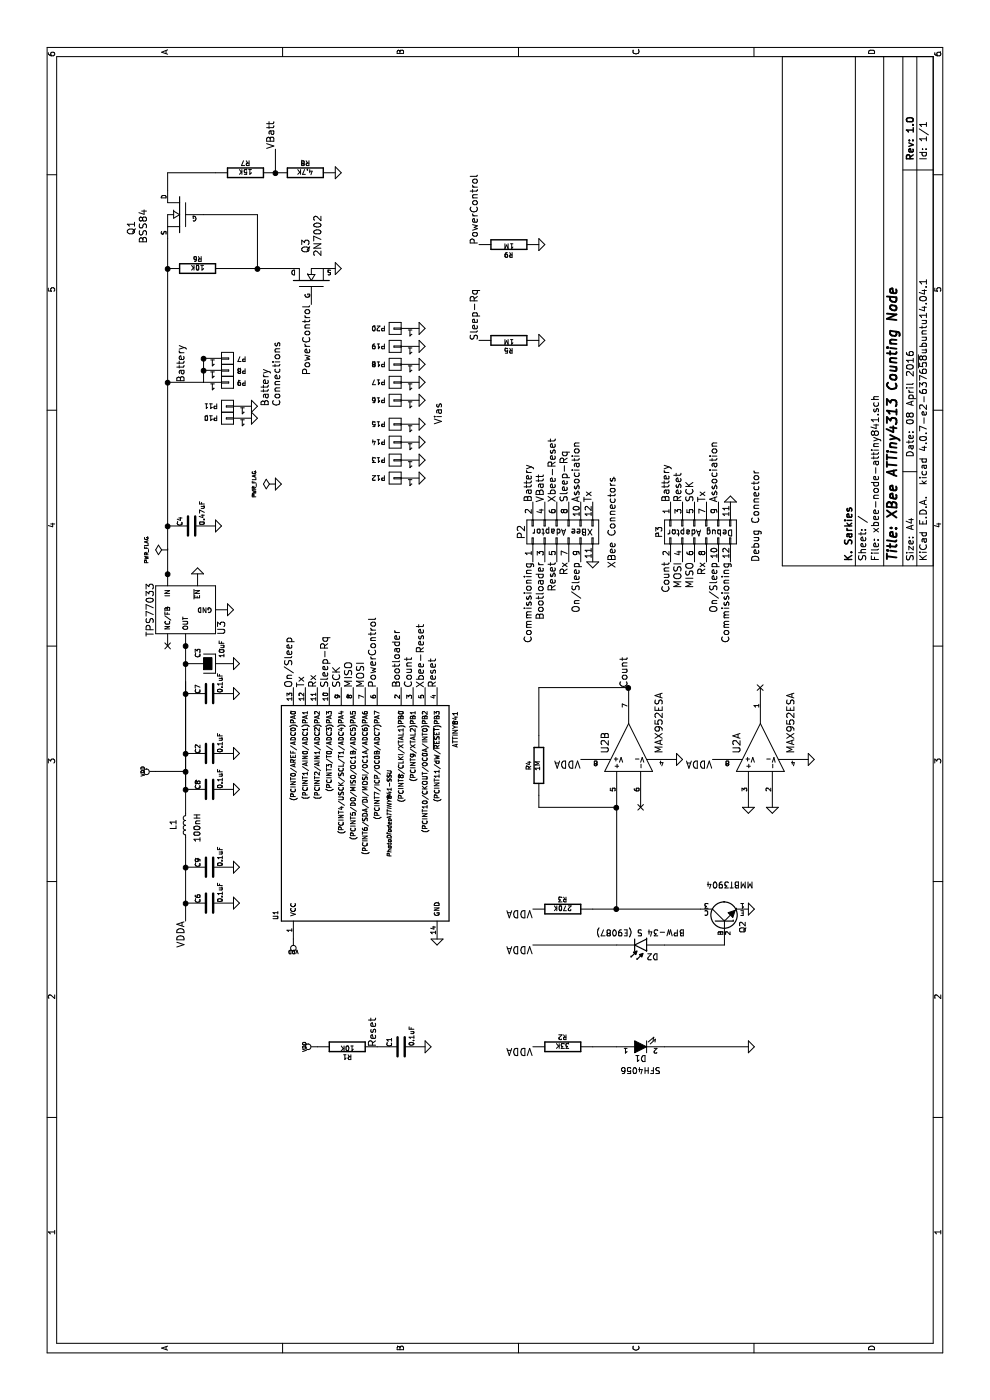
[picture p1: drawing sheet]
EESchema Schematic File Version 2
LIBS:xbee-node-attiny841-rescue
LIBS:power
LIBS:device
LIBS:transistors
LIBS:conn
LIBS:linear
LIBS:regul
LIBS:74xx
LIBS:cmos4000
LIBS:adc-dac
LIBS:memory
LIBS:xilinx
LIBS:microcontrollers
LIBS:dsp
LIBS:microchip
LIBS:analog_switches
LIBS:motorola
LIBS:texas
LIBS:intel
LIBS:audio
LIBS:interface
LIBS:digital-audio
LIBS:philips
LIBS:display
LIBS:cypress
LIBS:siliconi
LIBS:opto
LIBS:atmel
LIBS:contrib
LIBS:valves
LIBS:DataStorage
LIBS:RF_OEM_Parts
LIBS:KB1LQC
LIBS:MiscellaneousDevices
LIBS:TransistorParts
LIBS:Sensors
LIBS:xbee-node-attiny841-cache
EELAYER 25 0
EELAYER END
$Descr A4 11693 8268
encoding utf-8
Sheet 1 1
Title "XBee ATTiny4313 Counting Node"
Date "08 April 2016"
Rev "1.0"
Comp "K. Sarkies"
Comment1 ""
Comment2 ""
Comment3 ""
Comment4 ""
$EndDescr
$Comp
L MOSFET_N-RESCUE-xbee-node-attiny841 Q3
U 1 1
P 9350 2600
F 0 "Q3" H 9700 2650 60  0000 R CNN
F 1 "2N7002" H 9900 2550 60  0000 R CNN
F 2 "PhotoDiode:SOT23GDS" H 9350 2600 60  0001 C CNN
F 3 "" H 9350 2600 60  0000 C CNN
	1    9350 2600
	1    0    0    -1  
$EndComp
$Comp
L R-RESCUE-xbee-node-attiny841 R7
U 1 1
P 10250 2050
F 0 "R7" V 10330 2050 40  0000 C CNN
F 1 "15K" V 10257 2051 40  0000 C CNN
F 2 "PhotoDiode:SM0603_Resistor" V 10180 2050 30  0001 C CNN
F 3 "" H 10250 2050 30  0000 C CNN
	1    10250 2050
	1    0    0    -1  
$EndComp
$Comp
L R-RESCUE-xbee-node-attiny841 R8
U 1 1
P 10250 2550
F 0 "R8" V 10330 2550 40  0000 C CNN
F 1 "4.7K" V 10257 2551 40  0000 C CNN
F 2 "PhotoDiode:SM0603_Resistor" V 10180 2550 30  0001 C CNN
F 3 "" H 10250 2550 30  0000 C CNN
	1    10250 2550
	1    0    0    -1  
$EndComp
$Comp
L R-RESCUE-xbee-node-attiny841 R1
U 1 1
P 2950 2900
F 0 "R1" V 3030 2900 40  0000 C CNN
F 1 "10K" V 2957 2901 40  0000 C CNN
F 2 "PhotoDiode:SM0603_Resistor" V 2880 2900 30  0001 C CNN
F 3 "" H 2950 2900 30  0000 C CNN
	1    2950 2900
	-1   0    0    1   
$EndComp
$Comp
L CP-RESCUE-xbee-node-attiny841 C3
U 1 1
P 6150 1750
F 0 "C3" H 6200 1850 40  0000 L CNN
F 1 "10uF" H 6200 1650 40  0000 L CNN
F 2 "PhotoDiode:SM1206POL" H 6250 1600 30  0001 C CNN
F 3 "" H 6150 1750 300 0000 C CNN
	1    6150 1750
	1    0    0    -1  
$EndComp
$Comp
L GND-RESCUE-xbee-node-attiny841 #PWR01
U 1 1
P 3850 3650
F 0 "#PWR01" H 3850 3650 30  0001 C CNN
F 1 "GND" H 3850 3580 30  0001 C CNN
F 2 "" H 3850 3650 60  0000 C CNN
F 3 "" H 3850 3650 60  0000 C CNN
	1    3850 3650
	0    1    1    0   
$EndComp
$Comp
L VDD #PWR02
U 1 1
P 3850 2450
F 0 "#PWR02" H 3850 2550 30  0001 C CNN
F 1 "VDD" H 3850 2560 30  0000 C CNN
F 2 "" H 3850 2450 60  0000 C CNN
F 3 "" H 3850 2450 60  0000 C CNN
	1    3850 2450
	0    -1   -1   0   
$EndComp
$Comp
L C-RESCUE-xbee-node-attiny841 C2
U 1 1
P 5400 1750
F 0 "C2" H 5400 1850 40  0000 L CNN
F 1 "0.1uF" H 5406 1665 40  0000 L CNN
F 2 "PhotoDiode:SM0603_Capa" H 5438 1600 30  0001 C CNN
F 3 "" H 5400 1750 60  0000 C CNN
	1    5400 1750
	1    0    0    -1  
$EndComp
$Comp
L GND-RESCUE-xbee-node-attiny841 #PWR03
U 1 1
P 5400 1950
F 0 "#PWR03" H 5400 1950 30  0001 C CNN
F 1 "GND" H 5400 1880 30  0001 C CNN
F 2 "" H 5400 1950 60  0000 C CNN
F 3 "" H 5400 1950 60  0000 C CNN
	1    5400 1950
	1    0    0    -1  
$EndComp
$Comp
L GND-RESCUE-xbee-node-attiny841 #PWR04
U 1 1
P 6150 1950
F 0 "#PWR04" H 6150 1950 30  0001 C CNN
F 1 "GND" H 6150 1880 30  0001 C CNN
F 2 "" H 6150 1950 60  0000 C CNN
F 3 "" H 6150 1950 60  0000 C CNN
	1    6150 1950
	1    0    0    -1  
$EndComp
$Comp
L GND-RESCUE-xbee-node-attiny841 #PWR05
U 1 1
P 2950 3550
F 0 "#PWR05" H 2950 3550 30  0001 C CNN
F 1 "GND" H 2950 3480 30  0001 C CNN
F 2 "" H 2950 3550 60  0000 C CNN
F 3 "" H 2950 3550 60  0000 C CNN
	1    2950 3550
	1    0    0    -1  
$EndComp
$Comp
L VDD #PWR06
U 1 1
P 2950 2650
F 0 "#PWR06" H 2950 2750 30  0001 C CNN
F 1 "VDD" H 2950 2760 30  0000 C CNN
F 2 "" H 2950 2650 60  0000 C CNN
F 3 "" H 2950 2650 60  0000 C CNN
	1    2950 2650
	-1   0    0    -1  
$EndComp
$Comp
L GND-RESCUE-xbee-node-attiny841 #PWR07
U 1 1
P 9450 2800
F 0 "#PWR07" H 9450 2800 30  0001 C CNN
F 1 "GND" H 9450 2730 30  0001 C CNN
F 2 "" H 9450 2800 60  0000 C CNN
F 3 "" H 9450 2800 60  0000 C CNN
	1    9450 2800
	1    0    0    -1  
$EndComp
$Comp
L TPS77033 U3
U 1 1
P 6600 1450
F 0 "U3" H 6750 1054 60  0000 C CNN
F 1 "TPS77033" H 6600 1650 60  0000 C CNN
F 2 "PhotoDiode:SOT23-5" H 6600 1450 60  0001 C CNN
F 3 "" H 6600 1450 60  0000 C CNN
	1    6600 1450
	-1   0    0    -1  
$EndComp
$Comp
L VDD #PWR08
U 1 1
P 5250 1300
F 0 "#PWR08" H 5250 1400 30  0001 C CNN
F 1 "VDD" H 5250 1410 30  0000 C CNN
F 2 "" H 5250 1300 60  0000 C CNN
F 3 "" H 5250 1300 60  0000 C CNN
	1    5250 1300
	1    0    0    -1  
$EndComp
$Comp
L GND-RESCUE-xbee-node-attiny841 #PWR09
U 1 1
P 6600 1900
F 0 "#PWR09" H 6600 1900 30  0001 C CNN
F 1 "GND" H 6600 1830 30  0001 C CNN
F 2 "" H 6600 1900 60  0000 C CNN
F 3 "" H 6600 1900 60  0000 C CNN
	1    6600 1900
	1    0    0    -1  
$EndComp
$Comp
L GND-RESCUE-xbee-node-attiny841 #PWR010
U 1 1
P 6900 1650
F 0 "#PWR010" H 6900 1650 30  0001 C CNN
F 1 "GND" H 6900 1580 30  0001 C CNN
F 2 "" H 6900 1650 60  0000 C CNN
F 3 "" H 6900 1650 60  0000 C CNN
	1    6900 1650
	0    -1   -1   0   
$EndComp
$Comp
L LM358-RESCUE-xbee-node-attiny841 U2
U 2 1
P 5450 5250
F 0 "U2" H 5400 5450 60  0000 L CNN
F 1 "MAX952ESA" H 5400 5000 60  0000 L CNN
F 2 "PhotoDiode:SO8N" H 5450 5250 60  0001 C CNN
F 3 "" H 5450 5250 60  0000 C CNN
	2    5450 5250
	1    0    0    -1  
$EndComp
$Comp
L GND-RESCUE-xbee-node-attiny841 #PWR011
U 1 1
P 5350 5650
F 0 "#PWR011" H 5350 5650 30  0001 C CNN
F 1 "GND" H 5350 5580 30  0001 C CNN
F 2 "" H 5350 5650 60  0000 C CNN
F 3 "" H 5350 5650 60  0000 C CNN
	1    5350 5650
	1    0    0    -1  
$EndComp
$Comp
L R-RESCUE-xbee-node-attiny841 R4
U 1 1
P 5300 4500
F 0 "R4" V 5380 4500 40  0000 C CNN
F 1 "1M" V 5307 4501 40  0000 C CNN
F 2 "PhotoDiode:SM0603_Resistor" V 5230 4500 30  0001 C CNN
F 3 "" H 5300 4500 30  0000 C CNN
	1    5300 4500
	0    -1   -1   0   
$EndComp
$Comp
L NPN-RESCUE-xbee-node-attiny841 Q2
U 1 1
P 4000 6050
F 0 "Q2" H 4000 5900 50  0000 R CNN
F 1 "MMBT3904" V 4300 6200 50  0000 R CNN
F 2 "PhotoDiode:SOT23EBC" H 4000 6050 60  0001 C CNN
F 3 "" H 4000 6050 60  0000 C CNN
	1    4000 6050
	1    0    0    -1  
$EndComp
$Comp
L R-RESCUE-xbee-node-attiny841 R3
U 1 1
P 4100 4700
F 0 "R3" V 4180 4700 40  0000 C CNN
F 1 "270K" V 4107 4701 40  0000 C CNN
F 2 "PhotoDiode:SM0603_Resistor" V 4030 4700 30  0001 C CNN
F 3 "" H 4100 4700 30  0000 C CNN
	1    4100 4700
	1    0    0    -1  
$EndComp
$Comp
L GND-RESCUE-xbee-node-attiny841 #PWR012
U 1 1
P 4100 6250
F 0 "#PWR012" H 4100 6250 30  0001 C CNN
F 1 "GND" H 4100 6180 30  0001 C CNN
F 2 "" H 4100 6250 60  0000 C CNN
F 3 "" H 4100 6250 60  0000 C CNN
	1    4100 6250
	1    0    0    -1  
$EndComp
$Comp
L C-RESCUE-xbee-node-attiny841 C4
U 1 1
P 7300 1600
F 0 "C4" H 7300 1700 40  0000 L CNN
F 1 "0.47uF" H 7306 1515 40  0000 L CNN
F 2 "PhotoDiode:SM0603_Capa" H 7338 1450 30  0001 C CNN
F 3 "" H 7300 1600 60  0000 C CNN
	1    7300 1600
	1    0    0    -1  
$EndComp
$Comp
L GND-RESCUE-xbee-node-attiny841 #PWR013
U 1 1
P 7300 1800
F 0 "#PWR013" H 7300 1800 30  0001 C CNN
F 1 "GND" H 7300 1730 30  0001 C CNN
F 2 "" H 7300 1800 60  0000 C CNN
F 3 "" H 7300 1800 60  0000 C CNN
	1    7300 1800
	1    0    0    -1  
$EndComp
$Comp
L GND-RESCUE-xbee-node-attiny841 #PWR014
U 1 1
P 2950 6250
F 0 "#PWR014" H 2950 6250 30  0001 C CNN
F 1 "GND" H 2950 6180 30  0001 C CNN
F 2 "" H 2950 6250 60  0000 C CNN
F 3 "" H 2950 6250 60  0000 C CNN
	1    2950 6250
	1    0    0    -1  
$EndComp
$Comp
L LED-RESCUE-xbee-node-attiny841 D1
U 1 1
P 2950 5350
F 0 "D1" H 2950 5450 50  0000 C CNN
F 1 "SFH4056" H 2950 5550 50  0000 C CNN
F 2 "PhotoDiode:LED-Mount" H 2950 5350 60  0001 C CNN
F 3 "" H 2950 5350 60  0000 C CNN
	1    2950 5350
	0    -1   1    0   
$EndComp
$Comp
L R-RESCUE-xbee-node-attiny841 R2
U 1 1
P 2950 4700
F 0 "R2" V 3030 4700 40  0000 C CNN
F 1 "33K" V 2957 4701 40  0000 C CNN
F 2 "PhotoDiode:SM0603_Resistor" V 2880 4700 30  0001 C CNN
F 3 "" H 2950 4700 30  0000 C CNN
	1    2950 4700
	1    0    0    -1  
$EndComp
Text Label 7000 4850 2    60   ~ 0
On/Sleep
Text Label 5950 2450 0    60   ~ 0
On/Sleep
Text Label 5950 3550 0    60   ~ 0
Xbee-Reset
Text Label 5950 2750 0    60   ~ 0
Sleep-Rq
Text Label 5950 3350 0    60   ~ 0
Bootloader
Text Label 7500 4950 0    60   ~ 0
Tx
Text Label 7000 4750 2    60   ~ 0
Rx
Text Label 5950 2650 0    60   ~ 0
Rx
Text Label 5950 2550 0    60   ~ 0
Tx
$Comp
L CONN_02X06 P2
U 1 1
P 7250 4700
F 0 "P2" H 7250 5050 60  0000 C CNN
F 1 "XBee Adaptor" V 7250 4700 50  0000 C CNN
F 2 "PhotoDiode:pin_header_2mm_2x6" H 7250 4700 60  0001 C CNN
F 3 "" H 7250 4700 60  0000 C CNN
	1    7250 4700
	1    0    0    -1  
$EndComp
Text Label 10450 2300 0    60   ~ 0
VBatt
Text Label 7500 4550 0    60   ~ 0
VBatt
Text Label 2950 3150 0    60   ~ 0
Reset
Text Label 7000 4650 2    60   ~ 0
Reset
$Comp
L C-RESCUE-xbee-node-attiny841 C1
U 1 1
P 2950 3350
F 0 "C1" H 2950 3450 40  0000 L CNN
F 1 "0.1uF" H 2956 3265 40  0000 L CNN
F 2 "PhotoDiode:SM0603_Capa" H 2988 3200 30  0001 C CNN
F 3 "" H 2950 3350 60  0000 C CNN
	1    2950 3350
	1    0    0    -1  
$EndComp
$Comp
L GND-RESCUE-xbee-node-attiny841 #PWR015
U 1 1
P 7500 6100
F 0 "#PWR015" H 7500 6100 30  0001 C CNN
F 1 "GND" H 7500 6030 30  0001 C CNN
F 2 "" H 7500 6100 60  0000 C CNN
F 3 "" H 7500 6100 60  0000 C CNN
	1    7500 6100
	0    -1   -1   0   
$EndComp
NoConn ~ 6300 1400
NoConn ~ 4950 5350
$Comp
L PWR_FLAG #FLG016
U 1 1
P 7100 1400
F 0 "#FLG016" H 7100 1495 30  0001 C CNN
F 1 "PWR_FLAG" H 7100 1580 30  0000 C CNN
F 2 "" H 7100 1400 60  0000 C CNN
F 3 "" H 7100 1400 60  0000 C CNN
	1    7100 1400
	1    0    0    -1  
$EndComp
$Comp
L LM358-RESCUE-xbee-node-attiny841 U2
U 1 1
P 5450 6350
F 0 "U2" H 5400 6550 60  0000 L CNN
F 1 "MAX952ESA" H 5400 6100 60  0000 L CNN
F 2 "PhotoDiode:SO8N" H 5450 6350 60  0001 C CNN
F 3 "" H 5450 6350 60  0000 C CNN
	1    5450 6350
	1    0    0    -1  
$EndComp
$Comp
L GND-RESCUE-xbee-node-attiny841 #PWR017
U 1 1
P 5350 6750
F 0 "#PWR017" H 5350 6750 30  0001 C CNN
F 1 "GND" H 5350 6680 30  0001 C CNN
F 2 "" H 5350 6750 60  0000 C CNN
F 3 "" H 5350 6750 60  0000 C CNN
	1    5350 6750
	1    0    0    -1  
$EndComp
$Comp
L GND-RESCUE-xbee-node-attiny841 #PWR018
U 1 1
P 4950 6450
F 0 "#PWR018" H 4950 6450 30  0001 C CNN
F 1 "GND" H 4950 6380 30  0001 C CNN
F 2 "" H 4950 6450 60  0000 C CNN
F 3 "" H 4950 6450 60  0000 C CNN
	1    4950 6450
	0    1    1    0   
$EndComp
NoConn ~ 5950 6350
$Comp
L GND-RESCUE-xbee-node-attiny841 #PWR019
U 1 1
P 4950 6250
F 0 "#PWR019" H 4950 6250 30  0001 C CNN
F 1 "GND" H 4950 6180 30  0001 C CNN
F 2 "" H 4950 6250 60  0000 C CNN
F 3 "" H 4950 6250 60  0000 C CNN
	1    4950 6250
	0    1    1    0   
$EndComp
$Comp
L ATTINY84-S U1
U 1 1
P 4900 3050
F 0 "U1" H 4050 3800 40  0000 C CNN
F 1 "ATTINY841" H 5600 2300 40  0000 C CNN
F 2 "PhotoDiode:ATTINY841-SSU" H 4900 2850 35  0000 C CIN
F 3 "" H 4900 3050 60  0000 C CNN
	1    4900 3050
	1    0    0    -1  
$EndComp
Text Label 5950 3650 0    60   ~ 0
Reset
$Comp
L GND-RESCUE-xbee-node-attiny841 #PWR020
U 1 1
P 7000 4950
F 0 "#PWR020" H 7000 4950 30  0001 C CNN
F 1 "GND" H 7000 4880 30  0001 C CNN
F 2 "" H 7000 4950 60  0000 C CNN
F 3 "" H 7000 4950 60  0000 C CNN
	1    7000 4950
	0    1    -1   0   
$EndComp
$Comp
L GND-RESCUE-xbee-node-attiny841 #PWR021
U 1 1
P 7650 2300
F 0 "#PWR021" H 7650 2300 30  0001 C CNN
F 1 "GND" H 7650 2230 30  0001 C CNN
F 2 "" H 7650 2300 60  0000 C CNN
F 3 "" H 7650 2300 60  0000 C CNN
	1    7650 2300
	1    0    0    -1  
$EndComp
$Comp
L PWR_FLAG #FLG022
U 1 1
P 7650 2300
F 0 "#FLG022" H 7650 2395 30  0001 C CNN
F 1 "PWR_FLAG" H 7650 2480 30  0000 C CNN
F 2 "" H 7650 2300 60  0000 C CNN
F 3 "" H 7650 2300 60  0000 C CNN
	1    7650 2300
	-1   0    0    -1  
$EndComp
Text Label 5950 2850 0    60   ~ 0
SCK
Text Label 5950 2950 0    60   ~ 0
MISO
Text Label 5950 3050 0    60   ~ 0
MOSI
Text Label 7500 5800 0    60   ~ 0
SCK
Text Label 7000 5800 2    60   ~ 0
MISO
Text Label 7000 5700 2    60   ~ 0
MOSI
$Comp
L C-RESCUE-xbee-node-attiny841 C6
U 1 1
P 4150 1750
F 0 "C6" H 4150 1850 40  0000 L CNN
F 1 "0.1uF" H 4156 1665 40  0000 L CNN
F 2 "PhotoDiode:SM0603_Capa" H 4188 1600 30  0001 C CNN
F 3 "" H 4150 1750 60  0000 C CNN
	1    4150 1750
	1    0    0    -1  
$EndComp
$Comp
L GND-RESCUE-xbee-node-attiny841 #PWR023
U 1 1
P 4150 1950
F 0 "#PWR023" H 4150 1950 30  0001 C CNN
F 1 "GND" H 4150 1880 30  0001 C CNN
F 2 "" H 4150 1950 60  0000 C CNN
F 3 "" H 4150 1950 60  0000 C CNN
	1    4150 1950
	1    0    0    -1  
$EndComp
$Comp
L C-RESCUE-xbee-node-attiny841 C7
U 1 1
P 5900 1750
F 0 "C7" H 5900 1850 40  0000 L CNN
F 1 "0.1uF" H 5906 1665 40  0000 L CNN
F 2 "PhotoDiode:SM0603_Capa" H 5938 1600 30  0001 C CNN
F 3 "" H 5900 1750 60  0000 C CNN
	1    5900 1750
	1    0    0    -1  
$EndComp
$Comp
L GND-RESCUE-xbee-node-attiny841 #PWR024
U 1 1
P 5900 1950
F 0 "#PWR024" H 5900 1950 30  0001 C CNN
F 1 "GND" H 5900 1880 30  0001 C CNN
F 2 "" H 5900 1950 60  0000 C CNN
F 3 "" H 5900 1950 60  0000 C CNN
	1    5900 1950
	1    0    0    -1  
$EndComp
Text Label 7500 5700 0    60   ~ 0
Reset
Text Label 7000 5900 2    60   ~ 0
Rx
Text Label 7500 5900 0    60   ~ 0
Tx
Text Label 5950 3450 0    60   ~ 0
Count
Text Label 5950 5250 0    60   ~ 0
Count
Text Label 7000 5600 2    60   ~ 0
Count
Text Label 7500 4650 0    60   ~ 0
Xbee-Reset
Text Label 7500 4750 0    60   ~ 0
Sleep-Rq
Text Label 7000 4550 2    60   ~ 0
Bootloader
Text Label 7000 6000 2    60   ~ 0
On/Sleep
$Comp
L CONN_01X01 P7
U 1 1
P 8700 1900
F 0 "P7" H 8780 1900 40  0000 L CNN
F 1 "CONN_1" H 8700 1955 30  0001 C CNN
F 2 "PhotoDiode:SIL-1" H 8700 1900 60  0001 C CNN
F 3 "" H 8700 1900 60  0000 C CNN
	1    8700 1900
	0    1    1    0   
$EndComp
$Comp
L CONN_01X01 P8
U 1 1
P 8600 1900
F 0 "P8" H 8680 1900 40  0000 L CNN
F 1 "CONN_1" H 8600 1955 30  0001 C CNN
F 2 "PhotoDiode:SIL-1" H 8600 1900 60  0001 C CNN
F 3 "" H 8600 1900 60  0000 C CNN
	1    8600 1900
	0    1    1    0   
$EndComp
$Comp
L CONN_01X01 P9
U 1 1
P 8500 1900
F 0 "P9" H 8580 1900 40  0000 L CNN
F 1 "CONN_1" H 8500 1955 30  0001 C CNN
F 2 "PhotoDiode:SIL-1" H 8500 1900 60  0001 C CNN
F 3 "" H 8500 1900 60  0000 C CNN
	1    8500 1900
	0    1    1    0   
$EndComp
$Comp
L CONN_01X01 P10
U 1 1
P 8200 1900
F 0 "P10" H 8280 1900 40  0000 L CNN
F 1 "CONN_1" H 8200 1955 30  0001 C CNN
F 2 "PhotoDiode:SIL-1" H 8200 1900 60  0001 C CNN
F 3 "" H 8200 1900 60  0000 C CNN
	1    8200 1900
	0    -1   -1   0   
$EndComp
$Comp
L CONN_01X01 P11
U 1 1
P 8300 1900
F 0 "P11" H 8380 1900 40  0000 L CNN
F 1 "CONN_1" H 8300 1955 30  0001 C CNN
F 2 "PhotoDiode:SIL-1" H 8300 1900 60  0001 C CNN
F 3 "" H 8300 1900 60  0000 C CNN
	1    8300 1900
	0    -1   -1   0   
$EndComp
$Comp
L GND-RESCUE-xbee-node-attiny841 #PWR025
U 1 1
P 8200 2100
F 0 "#PWR025" H 8200 2100 30  0001 C CNN
F 1 "GND" H 8200 2030 30  0001 C CNN
F 2 "" H 8200 2100 60  0000 C CNN
F 3 "" H 8200 2100 60  0000 C CNN
	1    8200 2100
	1    0    0    -1  
$EndComp
$Comp
L GND-RESCUE-xbee-node-attiny841 #PWR026
U 1 1
P 8300 2100
F 0 "#PWR026" H 8300 2100 30  0001 C CNN
F 1 "GND" H 8300 2030 30  0001 C CNN
F 2 "" H 8300 2100 60  0000 C CNN
F 3 "" H 8300 2100 60  0000 C CNN
	1    8300 2100
	1    0    0    -1  
$EndComp
Text Label 5950 3150 0    60   ~ 0
PowerControl
Text Label 9150 2600 2    60   ~ 0
PowerControl
$Comp
L CONN_01X01 P12
U 1 1
P 7700 3300
F 0 "P12" H 7780 3300 40  0000 L CNN
F 1 "CONN_1" H 7700 3355 30  0001 C CNN
F 2 "PhotoDiode:THROUGHVIA" H 7700 3300 60  0001 C CNN
F 3 "" H 7700 3300 60  0000 C CNN
	1    7700 3300
	0    -1   -1   0   
$EndComp
$Comp
L CONN_01X01 P13
U 1 1
P 7850 3300
F 0 "P13" H 7930 3300 40  0000 L CNN
F 1 "CONN_1" H 7850 3355 30  0001 C CNN
F 2 "PhotoDiode:THROUGHVIA" H 7850 3300 60  0001 C CNN
F 3 "" H 7850 3300 60  0000 C CNN
	1    7850 3300
	0    -1   -1   0   
$EndComp
$Comp
L CONN_01X01 P14
U 1 1
P 8000 3300
F 0 "P14" H 8080 3300 40  0000 L CNN
F 1 "CONN_1" H 8000 3355 30  0001 C CNN
F 2 "PhotoDiode:THROUGHVIA" H 8000 3300 60  0001 C CNN
F 3 "" H 8000 3300 60  0000 C CNN
	1    8000 3300
	0    -1   -1   0   
$EndComp
$Comp
L CONN_01X01 P15
U 1 1
P 8150 3300
F 0 "P15" H 8230 3300 40  0000 L CNN
F 1 "CONN_1" H 8150 3355 30  0001 C CNN
F 2 "PhotoDiode:THROUGHVIA" H 8150 3300 60  0001 C CNN
F 3 "" H 8150 3300 60  0000 C CNN
	1    8150 3300
	0    -1   -1   0   
$EndComp
$Comp
L GND-RESCUE-xbee-node-attiny841 #PWR027
U 1 1
P 7700 3500
F 0 "#PWR027" H 7700 3500 30  0001 C CNN
F 1 "GND" H 7700 3430 30  0001 C CNN
F 2 "" H 7700 3500 60  0000 C CNN
F 3 "" H 7700 3500 60  0000 C CNN
	1    7700 3500
	1    0    0    -1  
$EndComp
$Comp
L GND-RESCUE-xbee-node-attiny841 #PWR028
U 1 1
P 7850 3500
F 0 "#PWR028" H 7850 3500 30  0001 C CNN
F 1 "GND" H 7850 3430 30  0001 C CNN
F 2 "" H 7850 3500 60  0000 C CNN
F 3 "" H 7850 3500 60  0000 C CNN
	1    7850 3500
	1    0    0    -1  
$EndComp
$Comp
L GND-RESCUE-xbee-node-attiny841 #PWR029
U 1 1
P 8000 3500
F 0 "#PWR029" H 8000 3500 30  0001 C CNN
F 1 "GND" H 8000 3430 30  0001 C CNN
F 2 "" H 8000 3500 60  0000 C CNN
F 3 "" H 8000 3500 60  0000 C CNN
	1    8000 3500
	1    0    0    -1  
$EndComp
$Comp
L GND-RESCUE-xbee-node-attiny841 #PWR030
U 1 1
P 8150 3500
F 0 "#PWR030" H 8150 3500 30  0001 C CNN
F 1 "GND" H 8150 3430 30  0001 C CNN
F 2 "" H 8150 3500 60  0000 C CNN
F 3 "" H 8150 3500 60  0000 C CNN
	1    8150 3500
	1    0    0    -1  
$EndComp
$Comp
L CONN_01X01 P16
U 1 1
P 8350 3300
F 0 "P16" H 8430 3300 40  0000 L CNN
F 1 "CONN_1" H 8350 3355 30  0001 C CNN
F 2 "PhotoDiode:THROUGHVIA" H 8350 3300 60  0001 C CNN
F 3 "" H 8350 3300 60  0000 C CNN
	1    8350 3300
	0    -1   -1   0   
$EndComp
$Comp
L CONN_01X01 P17
U 1 1
P 8500 3300
F 0 "P17" H 8580 3300 40  0000 L CNN
F 1 "CONN_1" H 8500 3355 30  0001 C CNN
F 2 "PhotoDiode:THROUGHVIA" H 8500 3300 60  0001 C CNN
F 3 "" H 8500 3300 60  0000 C CNN
	1    8500 3300
	0    -1   -1   0   
$EndComp
$Comp
L GND-RESCUE-xbee-node-attiny841 #PWR031
U 1 1
P 8350 3500
F 0 "#PWR031" H 8350 3500 30  0001 C CNN
F 1 "GND" H 8350 3430 30  0001 C CNN
F 2 "" H 8350 3500 60  0000 C CNN
F 3 "" H 8350 3500 60  0000 C CNN
	1    8350 3500
	1    0    0    -1  
$EndComp
$Comp
L GND-RESCUE-xbee-node-attiny841 #PWR032
U 1 1
P 8500 3500
F 0 "#PWR032" H 8500 3500 30  0001 C CNN
F 1 "GND" H 8500 3430 30  0001 C CNN
F 2 "" H 8500 3500 60  0000 C CNN
F 3 "" H 8500 3500 60  0000 C CNN
	1    8500 3500
	1    0    0    -1  
$EndComp
$Comp
L CONN_01X01 P18
U 1 1
P 8650 3300
F 0 "P18" H 8730 3300 40  0000 L CNN
F 1 "CONN_1" H 8650 3355 30  0001 C CNN
F 2 "PhotoDiode:THROUGHVIA" H 8650 3300 60  0001 C CNN
F 3 "" H 8650 3300 60  0000 C CNN
	1    8650 3300
	0    -1   -1   0   
$EndComp
$Comp
L GND-RESCUE-xbee-node-attiny841 #PWR033
U 1 1
P 8650 3500
F 0 "#PWR033" H 8650 3500 30  0001 C CNN
F 1 "GND" H 8650 3430 30  0001 C CNN
F 2 "" H 8650 3500 60  0000 C CNN
F 3 "" H 8650 3500 60  0000 C CNN
	1    8650 3500
	1    0    0    -1  
$EndComp
Text Label 8500 1550 0    60   ~ 0
Battery
Text Label 7500 5600 0    60   ~ 0
Battery
$Comp
L PHOTODIODE D2
U 1 1
P 3800 5350
F 0 "D2" H 3700 5450 50  0000 C CNN
F 1 "BPW-34 S (E9087)" H 3800 5250 50  0000 C CNN
F 2 "PhotoDiode:BPW34" H 3800 5350 60  0001 C CNN
F 3 "" H 3800 5350 60  0000 C CNN
	1    3800 5350
	0    -1   -1   0   
$EndComp
$Comp
L R-RESCUE-xbee-node-attiny841 R5
U 1 1
P 8850 4250
F 0 "R5" V 8930 4250 40  0000 C CNN
F 1 "1M" V 8857 4251 40  0000 C CNN
F 2 "PhotoDiode:SM0603_Resistor" V 8780 4250 30  0001 C CNN
F 3 "" H 8850 4250 30  0000 C CNN
	1    8850 4250
	-1   0    0    1   
$EndComp
$Comp
L GND-RESCUE-xbee-node-attiny841 #PWR034
U 1 1
P 8850 4500
F 0 "#PWR034" H 8850 4500 30  0001 C CNN
F 1 "GND" H 8850 4430 30  0001 C CNN
F 2 "" H 8850 4500 60  0000 C CNN
F 3 "" H 8850 4500 60  0000 C CNN
	1    8850 4500
	1    0    0    -1  
$EndComp
Text Label 8850 4000 0    60   ~ 0
Sleep-Rq
$Comp
L C-RESCUE-xbee-node-attiny841 C8
U 1 1
P 5100 1750
F 0 "C8" H 5100 1850 40  0000 L CNN
F 1 "0.1uF" H 5106 1665 40  0000 L CNN
F 2 "PhotoDiode:SM0603_Capa" H 5138 1600 30  0001 C CNN
F 3 "" H 5100 1750 60  0000 C CNN
	1    5100 1750
	1    0    0    -1  
$EndComp
$Comp
L GND-RESCUE-xbee-node-attiny841 #PWR035
U 1 1
P 5100 1950
F 0 "#PWR035" H 5100 1950 30  0001 C CNN
F 1 "GND" H 5100 1880 30  0001 C CNN
F 2 "" H 5100 1950 60  0000 C CNN
F 3 "" H 5100 1950 60  0000 C CNN
	1    5100 1950
	1    0    0    -1  
$EndComp
$Comp
L C-RESCUE-xbee-node-attiny841 C9
U 1 1
P 4450 1750
F 0 "C9" H 4450 1850 40  0000 L CNN
F 1 "0.1uF" H 4456 1665 40  0000 L CNN
F 2 "PhotoDiode:SM0603_Capa" H 4488 1600 30  0001 C CNN
F 3 "" H 4450 1750 60  0000 C CNN
	1    4450 1750
	1    0    0    -1  
$EndComp
$Comp
L GND-RESCUE-xbee-node-attiny841 #PWR036
U 1 1
P 4450 1950
F 0 "#PWR036" H 4450 1950 30  0001 C CNN
F 1 "GND" H 4450 1880 30  0001 C CNN
F 2 "" H 4450 1950 60  0000 C CNN
F 3 "" H 4450 1950 60  0000 C CNN
	1    4450 1950
	1    0    0    -1  
$EndComp
Text Label 4000 1550 2    60   ~ 0
VDDA
Text Label 5350 4850 1    60   ~ 0
VDDA
Text Label 5350 5950 1    60   ~ 0
VDDA
Text Label 3800 4450 1    60   ~ 0
VDDA
Text Label 2950 4450 1    60   ~ 0
VDDA
Text Label 4100 4450 1    60   ~ 0
VDDA
Text Label 7500 4450 0    60   ~ 0
Battery
Text Notes 8300 2350 0    60   ~ 0
Battery\nConnections
Text Notes 8150 3700 0    60   ~ 0
Vias
Text Notes 6950 5150 0    60   ~ 0
XBee Connectors
Text Notes 7000 6350 0    60   ~ 0
Debug Connector
Text Label 7000 4450 2    60   ~ 0
Commissioning
Text Label 7500 4850 0    60   ~ 0
Association
$Comp
L CONN_02X06 P3
U 1 1
P 7250 5850
F 0 "P3" H 7250 6200 50  0000 C CNN
F 1 "Debug Adaptor" V 7250 5850 50  0000 C CNN
F 2 "PhotoDiode:pin_smd_header_2mm_2x6" H 7250 4650 50  0001 C CNN
F 3 "" H 7250 4650 50  0000 C CNN
	1    7250 5850
	-1   0    0    -1  
$EndComp
Text Label 7500 6000 0    60   ~ 0
Association
Text Label 7000 6100 2    60   ~ 0
Commissioning
$Comp
L CONN_01X01 P19
U 1 1
P 8800 3300
F 0 "P19" H 8880 3300 40  0000 L CNN
F 1 "CONN_1" H 8800 3355 30  0001 C CNN
F 2 "PhotoDiode:THROUGHVIA" H 8800 3300 60  0001 C CNN
F 3 "" H 8800 3300 60  0000 C CNN
	1    8800 3300
	0    -1   -1   0   
$EndComp
$Comp
L GND-RESCUE-xbee-node-attiny841 #PWR037
U 1 1
P 8800 3500
F 0 "#PWR037" H 8800 3500 30  0001 C CNN
F 1 "GND" H 8800 3430 30  0001 C CNN
F 2 "" H 8800 3500 60  0000 C CNN
F 3 "" H 8800 3500 60  0000 C CNN
	1    8800 3500
	1    0    0    -1  
$EndComp
$Comp
L CONN_01X01 P20
U 1 1
P 8950 3300
F 0 "P20" H 9030 3300 40  0000 L CNN
F 1 "CONN_1" H 8950 3355 30  0001 C CNN
F 2 "PhotoDiode:THROUGHVIA" H 8950 3300 60  0001 C CNN
F 3 "" H 8950 3300 60  0000 C CNN
	1    8950 3300
	0    -1   -1   0   
$EndComp
$Comp
L GND-RESCUE-xbee-node-attiny841 #PWR038
U 1 1
P 8950 3500
F 0 "#PWR038" H 8950 3500 30  0001 C CNN
F 1 "GND" H 8950 3430 30  0001 C CNN
F 2 "" H 8950 3500 60  0000 C CNN
F 3 "" H 8950 3500 60  0000 C CNN
	1    8950 3500
	1    0    0    -1  
$EndComp
$Comp
L MOSFET_N-RESCUE-xbee-node-attiny841 Q1
U 1 1
P 9900 1500
F 0 "Q1" V 10300 1450 60  0000 R CNN
F 1 "BSS84" V 10200 1550 60  0000 R CNN
F 2 "PhotoDiode:SOT23GDS" H 9900 1500 60  0001 C CNN
F 3 "" H 9900 1500 60  0000 C CNN
	1    9900 1500
	0    1    -1   0   
$EndComp
$Comp
L R-RESCUE-xbee-node-attiny841 R6
U 1 1
P 9450 1650
F 0 "R6" V 9530 1650 40  0000 C CNN
F 1 "10K" V 9457 1651 40  0000 C CNN
F 2 "PhotoDiode:SM0603_Resistor" V 9380 1650 30  0001 C CNN
F 3 "" H 9450 1650 30  0000 C CNN
	1    9450 1650
	1    0    0    -1  
$EndComp
$Comp
L GND-RESCUE-xbee-node-attiny841 #PWR039
U 1 1
P 10250 2800
F 0 "#PWR039" H 10250 2800 30  0001 C CNN
F 1 "GND" H 10250 2730 30  0001 C CNN
F 2 "" H 10250 2800 60  0000 C CNN
F 3 "" H 10250 2800 60  0000 C CNN
	1    10250 2800
	1    0    0    -1  
$EndComp
Wire Wire Line
	2950 4950 2950 5150
Wire Wire Line
	2950 5550 2950 6250
Connection ~ 9450 1400
Wire Wire Line
	3800 4450 3800 5150
Connection ~ 4100 5150
Wire Wire Line
	3800 5550 3800 6050
Wire Wire Line
	4100 4950 4100 5850
Wire Wire Line
	4950 5150 4950 4500
Wire Wire Line
	4100 5150 4950 5150
Wire Wire Line
	4950 4500 5050 4500
Wire Wire Line
	5950 4500 5550 4500
Wire Wire Line
	5950 5250 5950 4500
Connection ~ 7300 1400
Connection ~ 6150 1550
Connection ~ 5900 1550
Connection ~ 4450 1550
Connection ~ 5400 1550
Connection ~ 5950 5250
Connection ~ 4950 5150
Connection ~ 10250 2300
Wire Wire Line
	8500 1700 8700 1700
Wire Wire Line
	8500 1400 8500 1700
Connection ~ 8500 1400
Connection ~ 8700 1700
Connection ~ 8600 1700
Wire Wire Line
	4900 1550 6300 1550
Wire Wire Line
	4000 1550 4700 1550
Connection ~ 5100 1550
Wire Wire Line
	5100 1550 6000 1550
Wire Wire Line
	5250 1300 5250 1550
Connection ~ 5250 1550
Connection ~ 4150 1550
Connection ~ 6900 1400
Connection ~ 6300 1550
Wire Wire Line
	6900 1400 9700 1400
Wire Wire Line
	9450 1900 9450 2400
Wire Wire Line
	10100 1400 10250 1400
Wire Wire Line
	10250 1400 10250 1800
Wire Wire Line
	9900 1700 9900 2150
Wire Wire Line
	9900 2150 9450 2150
Connection ~ 9450 2150
Wire Wire Line
	10250 2300 10450 2300
$Comp
L L_Small L1
U 1 1
P 4800 1550
F 0 "L1" V 4900 1500 50  0000 L CNN
F 1 "100nH" V 4700 1450 50  0000 L CNN
F 2 "photodiode:R_0805" H 4800 1550 50  0001 C CNN
F 3 "" H 4800 1550 50  0000 C CNN
	1    4800 1550
	0    -1   -1   0   
$EndComp
$Comp
L R-RESCUE-xbee-node-attiny841 R9
U 1 1
P 9650 4250
F 0 "R9" V 9730 4250 40  0000 C CNN
F 1 "1M" V 9657 4251 40  0000 C CNN
F 2 "PhotoDiode:SM0603_Resistor" V 9580 4250 30  0001 C CNN
F 3 "" H 9650 4250 30  0000 C CNN
	1    9650 4250
	-1   0    0    1   
$EndComp
$Comp
L GND-RESCUE-xbee-node-attiny841 #PWR?
U 1 1
P 9650 4500
F 0 "#PWR?" H 9650 4500 30  0001 C CNN
F 1 "GND" H 9650 4430 30  0001 C CNN
F 2 "" H 9650 4500 60  0000 C CNN
F 3 "" H 9650 4500 60  0000 C CNN
	1    9650 4500
	1    0    0    -1  
$EndComp
Text Label 9650 4000 0    60   ~ 0
PowerControl
$EndSCHEMATC
